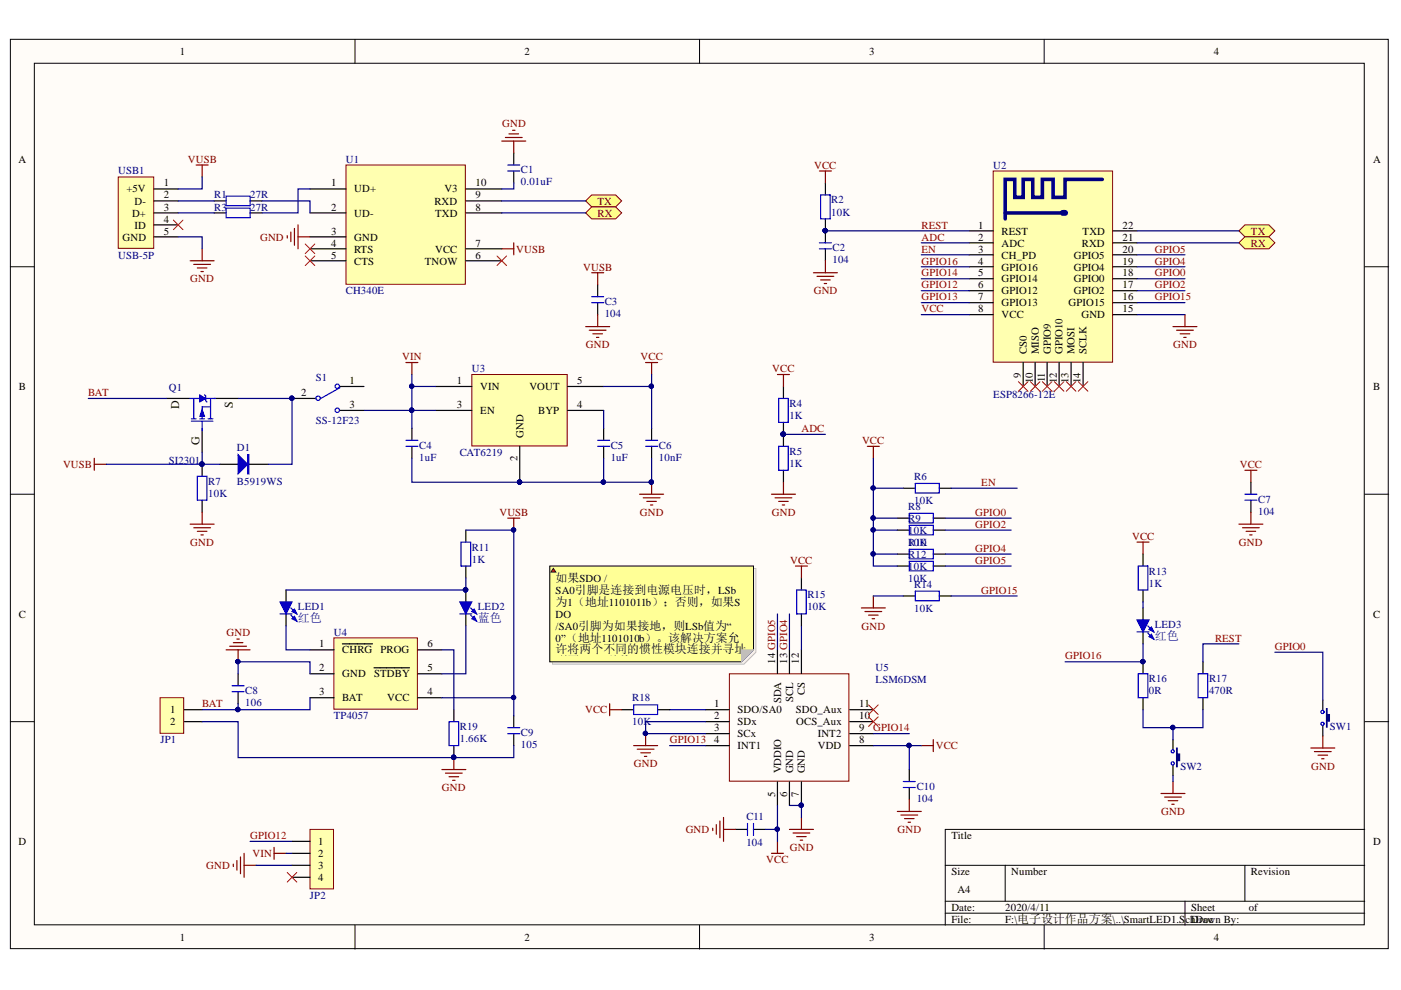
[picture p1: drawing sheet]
# Altium project SmartLED1.PrjPCB
1 sheet, 46 parts. Net scope: flat (ports and power ports of the same name join across sheets).
Board file: SmartLED1.PcbDoc

## Sheet SmartLED1.SchDoc
size A4

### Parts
C1  0.01uF  [C 0603_L]
C2  104  [C 0603_L]
C3  104  [C 0603_L]
C4  1uF  [C 0603_L]
C5  1uF  [C 0603_L]
C6  10nF  [C 0603_L]
C7  104  [C 0603_L]
C8  106  [C 0603_L]
C9  105  [C 0603_L]
C10  104  [C 0603_L]
C11  104  [C 0603_L]
D1  B5919WS  [SOD-323]
JP1  HDR-1X2  [PH2.0-WS-2P]  (value not drawn)
JP2  HDR-1X4  [HDR2.54-M-LI-4P]  (value not drawn)
LED1  红色  [LED 0603G]
LED2  蓝色  [LED 0603B]
LED3  红色  [LED 0603Y]
Q1  SI2301  [SOT23-3N]
R1  27R  [R 0603_L]
R2  10K  [R 0603_L]
R3  27R  [R 0603_L]
R4  1K  [光敏电阻]
R5  1K  [R 0603_L]
R6  10K  [R 0603_L]
R7  10K  [R 0603_L]
R8  10K  [R 0603_L]
R9  10K  [R 0603_L]
R10  10K  [R 0603_L]
R11  1K  [R 0603_L]
R12  10K  [R 0603_L]
R13  1K  [R 0603_L]
R14  10K  [R 0603_L]
R15  10K  [R 0603_L]
R16  0R  [R 0603_L]
R17  470R  [R 0603_L]
R18  10K  [R 0603_L]
R19  1.66K  [R 0603_L]
S1  SS-12F23  [SK12D07]
SW1  3x6x5  [TSW 3*6*4.3-S-W]  (value not drawn)
SW2  3x6x5  [TSW 3*6*4.3-S-W]  (value not drawn)
U1  CH340E  [MSOP10_L]
U2  ESP8266-12E  [ESP_12E]
U3  CAT6219  [SOT23-5N]
U4  TP4057  [SOT23-6N]
U5  LSM6DSM  [LSM6DSM]
USB1  USB-5P  [USB-MICRO_B]

### Ports
RX (bidir), TX (bidir)

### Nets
GND: C1.1 C2.1 C3.1 C4.1 C5.1 C6.1 C7.1 C8.2 C9.2 C10.1 C11.2 JP1.2 JP2.3 R5.1 R7.2 R14.2 R19.1 SW1.2 SW2.2 U1.3(GND) U2.15(GND) U3.2(GND) U4.2(GND) U5.2(SDx) U5.3(SCx) U5.6(GND) U5.7(GND) USB1.5(GND)
VCC: C6.2 C7.2 C10.2 C11.1 R2.2 R4.2 R6.2 R8.2 R9.2 R10.2 R12.2 R13.2 R15.1 R18.1 U2.8(VCC) U3.5(VOUT) U5.5(VDDIO) U5.8(VDD)
VIN: C4.2 JP2.2 S1.3 U3.1(VIN) U3.3(EN)
VUSB: C3.2 C9.1 D1.1(A) Q1.1(G) R7.1 R11.1 U1.7(VCC) U4.4(VCC) USB1.1(+5V)
ADC: R4.1 R5.2 U2.2(ADC)
BAT: C8.1 JP1.1 Q1.3(D) U4.3(BAT)
EN: R6.1 U2.3(CH_PD)
GPIO0: R8.1 SW1.1 U2.18(GPIO0)
GPIO2: R9.1 U2.17(GPIO2)
GPIO4: R10.1 U2.19(GPIO4) U5.13(SCL)
GPIO5: R12.1 U2.20(GPIO5) U5.14(SDA)
GPIO12: JP2.1 U2.6(GPIO12)
GPIO13: U2.7(GPIO13) U5.4(INT1)
GPIO14: U2.5(GPIO14) U5.9(INT2)
GPIO15: R14.1 U2.16(GPIO15)
GPIO16: LED3.2(K) R16.2 U2.4(GPIO16)
REST: C2.2 R2.1 R17.2 U2.1(REST)
NetC1_2: C1.2 U1.10(V3)
NetC5_2: C5.2 U3.4(BYP)
NetD1_2: D1.2(K) Q1.2(S) S1.2
NetLED1_1: LED1.1(A) LED2.1(A) R11.2
NetLED1_2: LED1.2(K) U4.1(~{CHRG})
NetLED2_2: LED2.2(K) U4.5(~{STDBY})
NetLED3_1: LED3.1(A) R13.1
NetR1_1: R1.1 USB1.2(D-)
NetR1_2: R1.2 U1.2(UD-)
NetR3_1: R3.1 USB1.3(D+)
NetR3_2: R3.2 U1.1(UD+)
NetR15_2: R15.2 U5.12(CS)
NetR16_1: R16.1 R17.1 SW2.1
NetR18_2: R18.2 U5.1(SDO/SA0)
NetR19_2: R19.2 U4.6(PROG)
NetU1_8: U1.8(TXD) U2.21(RXD) ; port RX
NetU1_9: U1.9(RXD) U2.22(TXD) ; port TX

Not connected (* = marked no-connect by the designer): JP2 4*; S1 1; U1 4(RTS)* 5(CTS)* 6(TNOW)*; U2 9(CS0)* 10(MISO)* 11(GPIO9)* 12(GPIO10)* 13(MOSI)* 14(SCLK)*; U5 10(OCS_Aux)* 11(SDO_Aux)*; USB1 4(ID)*

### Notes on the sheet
- (near U5) 如果SDO / SA0引脚是连接到电源电压时，LSb为1（地址1101011b）；否则，如果SDO /SA0引脚为如果接地，则LSb值为“ 0”（地址1101010b）。该解决方案允许将两个不同的惯性模块连接并寻址到同一I2C总线。
